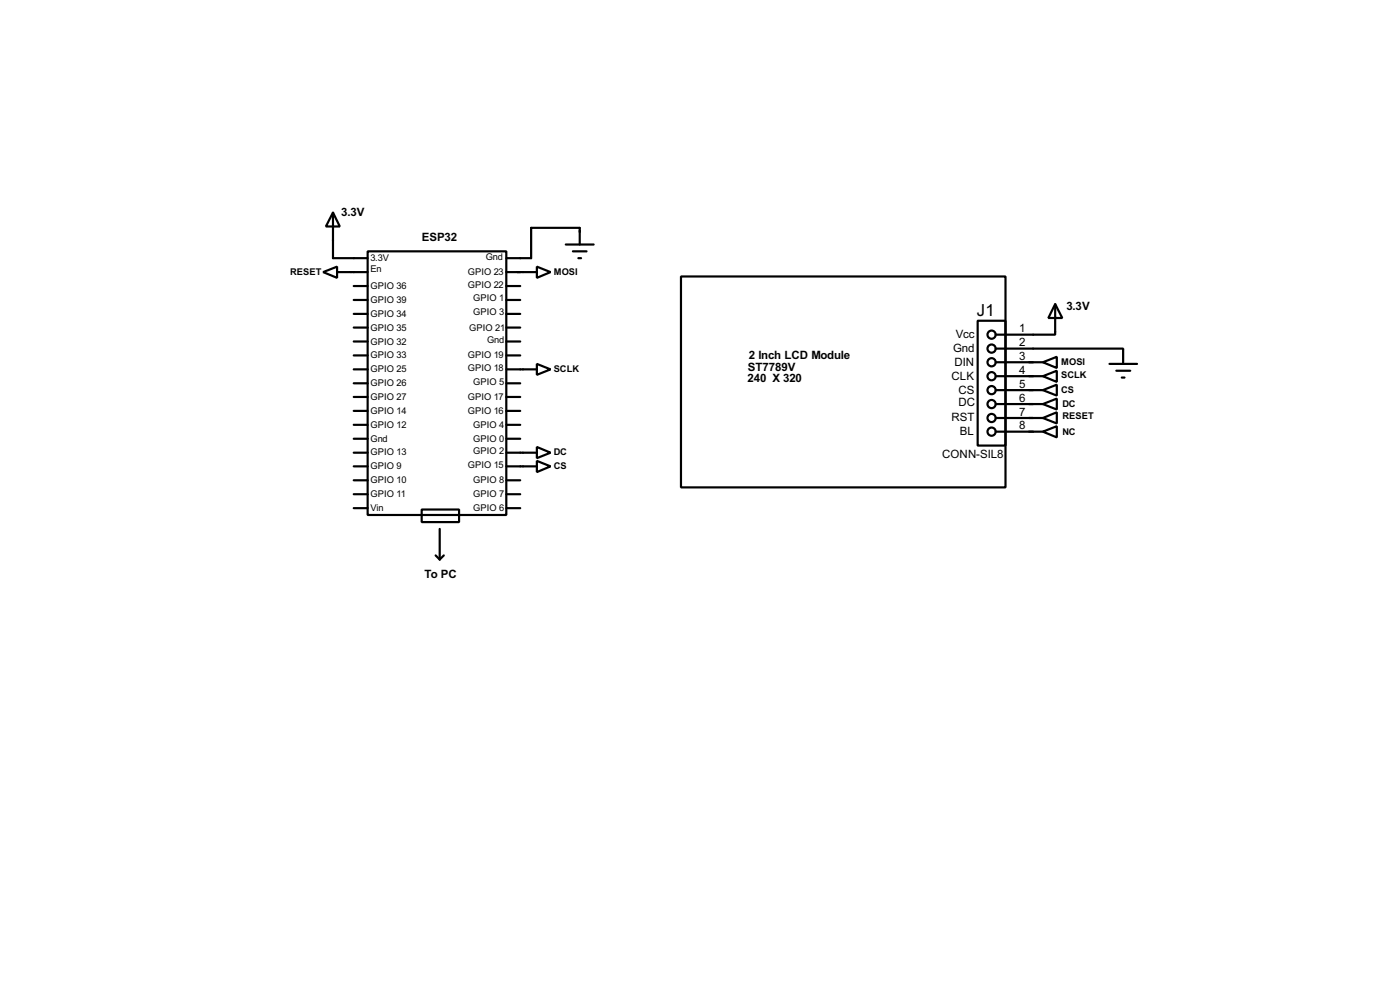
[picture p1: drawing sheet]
<svg xmlns="http://www.w3.org/2000/svg" width="256mm" height="180mm" viewBox="0 0 256 180" stroke-linecap="round" stroke-linejoin="round" font-family="sans-serif">
<g fill="none" stroke="#000" stroke-width=".4">
<path d="M61 38.9l1.3 2.6h-2.6zM61 38.9v8.4h6.4M59.2 49.8l2.6-1v2.1zM61.8 49.8h5.6M64.8 60h2.6M64.8 57.5h2.6M64.8 54.9h2.6M64.8 52.4h2.6M67.4 46h25.4v48.3h-25.4zM92.8 60h2.5M92.8 57.5h2.5M92.8 54.9h2.5"/>
<path d="M92.8 52.4h2.5M92.8 49.8h5.6M98.4 48.8l2.5 1-2.5 1.1zM103.7 44.8h5.1M105 46h2.5M106 47.3h.5M106.2 44.8v-3.1h-8.9v5.6h-4.5M124.8 50.6h59.4v38.6h-59.4zM179.1 58.7h5.1v22.9h-5.1zM193.3 55.7l1.3 2.5h-2.5zM193.3 55.7v5.6h-10.9M64.8 77.8h2.6"/>
<path d="M64.8 75.2h2.6M64.8 72.7h2.6M64.8 70.2h2.6M64.8 67.6h2.6M64.8 65.1h2.6M64.8 62.5h2.6M92.8 77.8h2.5M92.8 75.2h2.5M92.8 72.7h2.5M92.8 70.2h2.5M92.8 67.6h5.6M92.8 65.1h2.5"/>
<path d="M92.8 62.5h2.5M98.4 66.6l2.5 1-2.5 1zM182.4 63.8h23.4v2.8M182.4 66.3h8.7M182.4 68.9h8.7M182.4 71.4h8.7M182.4 74h8.7M182.4 76.5h8.7M182.4 79h8.7M191.1 66.3l2.5-1v2.1zM191.1 68.9l2.5-1v2zM191.1 71.4l2.5-1v2z"/>
<path d="M191.1 74l2.5-1v2zM191.1 76.5l2.5-1v2zM191.1 79l2.5-1v2.1zM203.3 66.6h5M204.5 67.9h2.6M205.5 69.1h.5M64.8 93h2.6M64.8 90.5h2.6M64.8 87.9h2.6M64.8 85.4h2.6M64.8 82.9h2.6M64.8 80.3h2.6"/>
<path d="M77.3 93.3h6.8v2.3h-6.8zM80.6 96.8v5.6M92.8 93h2.5M92.8 90.5h2.5M92.8 87.9h2.5M92.8 85.4h5.6M92.8 82.9h5.6M92.8 80.3h2.5M98.4 84.4l2.5 1-2.5 1zM98.4 81.8l2.5 1.1-2.5 1zM79.8 101.7l.8 .7M81.3 101.7l-.7 .7"/>
<circle cx="181.6" cy="76.5" r=".75"/>
<circle cx="181.6" cy="79" r=".75"/>
<circle cx="181.6" cy="63.8" r=".75"/>
<circle cx="181.6" cy="68.9" r=".75"/>
<circle cx="181.6" cy="71.4" r=".75"/>
<circle cx="181.6" cy="74" r=".75"/>
<circle cx="181.6" cy="61.3" r=".75"/>
<circle cx="181.6" cy="66.3" r=".75"/>
</g>
<text font-size="3.4" x="179" y="57.9">J1</text>
<g font-size="2.4">
<text x="62.5" y="39.5">3.3V</text>
<text x="77.3" y="44.1">ESP32</text>
<text x="195.4" y="56.8">3.3V</text>
<text x="137.2" y="65.7">2 Inch LCD Module</text>
<text x="174.6" y="64.4">Gnd</text>
<text x="175.1" y="61.9">Vcc</text>
<text x="186.7" y="60.9">1</text>
<text x="186.7" y="63.4">2</text>
<text x="186.7" y="65.9">3</text>
<text x="137" y="70">240 X 320</text>
<text x="137" y="68">ST7789V</text>
<text x="174.3" y="69.5">CLK</text>
<text x="174.8" y="67">DIN</text>
<text x="186.7" y="68.4">4</text>
<text x="186.7" y="71">5</text>
<text x="174.3" y="77.1">RST</text>
<text x="175.6" y="72.1">CS</text>
<text x="175.6" y="74.3">DC</text>
<text x="186.7" y="73.6">6</text>
<text x="186.7" y="76.1">7</text>
<text x="172.6" y="83.9">CONN-SIL8</text>
<text x="175.8" y="79.7">BL</text>
<text x="186.7" y="78.6">8</text>
<text x="77.8" y="105.8">To PC</text>
</g>
<g font-size="1.9">
<text x="67.9" y="47.8">3.3V</text>
<text x="89" y="47.6">Gnd</text>
<text x="53.1" y="50.4">RESET</text>
<text x="67.9" y="49.9">En</text>
<text x="67.9" y="52.9">GPIO 36</text>
<text x="85.7" y="50.4">GPIO 23</text>
<text x="85.7" y="52.6">GPIO 22</text>
<text x="101.4" y="50.4">MOSI</text>
<text x="67.9" y="58">GPIO 34</text>
<text x="67.9" y="55.4">GPIO 39</text>
<text x="86.7" y="55.2">GPIO 1</text>
<text x="86.7" y="57.7">GPIO 3</text>
<text x="67.9" y="65.6">GPIO 33</text>
<text x="67.9" y="63.1">GPIO 32</text>
<text x="67.9" y="60.5">GPIO 35</text>
<text x="85.7" y="65.6">GPIO 19</text>
<text x="85.9" y="60.5">GPIO 21</text>
<text x="89.2" y="62.8">Gnd</text>
<text x="67.9" y="70.7">GPIO 26</text>
<text x="67.9" y="68.1">GPIO 25</text>
<text x="85.7" y="67.9">GPIO 18</text>
<text x="86.7" y="70.4">GPIO 5</text>
<text x="101.4" y="68.1">SCLK</text>
<text x="194.4" y="66.9">MOSI</text>
<text x="194.4" y="69.1">SCLK</text>
<text x="194.4" y="72">CS</text>
<text x="67.9" y="75.8">GPIO 14</text>
<text x="67.9" y="73.2">GPIO 27</text>
<text x="85.7" y="73.2">GPIO 17</text>
<text x="85.7" y="75.8">GPIO 16</text>
<text x="194.6" y="74.5">DC</text>
<text x="194.6" y="76.8">RESET</text>
<text x="67.9" y="83.4">GPIO 13</text>
<text x="67.9" y="80.8">Gnd</text>
<text x="67.9" y="78.3">GPIO 12</text>
<text x="86.7" y="78.3">GPIO 4</text>
<text x="86.7" y="80.8">GPIO 0</text>
<text x="86.7" y="83.1">GPIO 2</text>
<text x="101.4" y="83.4">DC</text>
<text x="194.6" y="79.6">NC</text>
<text x="67.9" y="88.5">GPIO 10</text>
<text x="67.9" y="85.9">GPIO 9</text>
<text x="85.7" y="85.7">GPIO 15</text>
<text x="86.7" y="88.5">GPIO 8</text>
<text x="101.4" y="85.9">CS</text>
<text x="67.9" y="93.6">Vin</text>
<text x="67.9" y="91">GPIO 11</text>
<text x="86.7" y="93.6">GPIO 6</text>
<text x="86.7" y="91">GPIO 7</text>
</g>
</svg>
